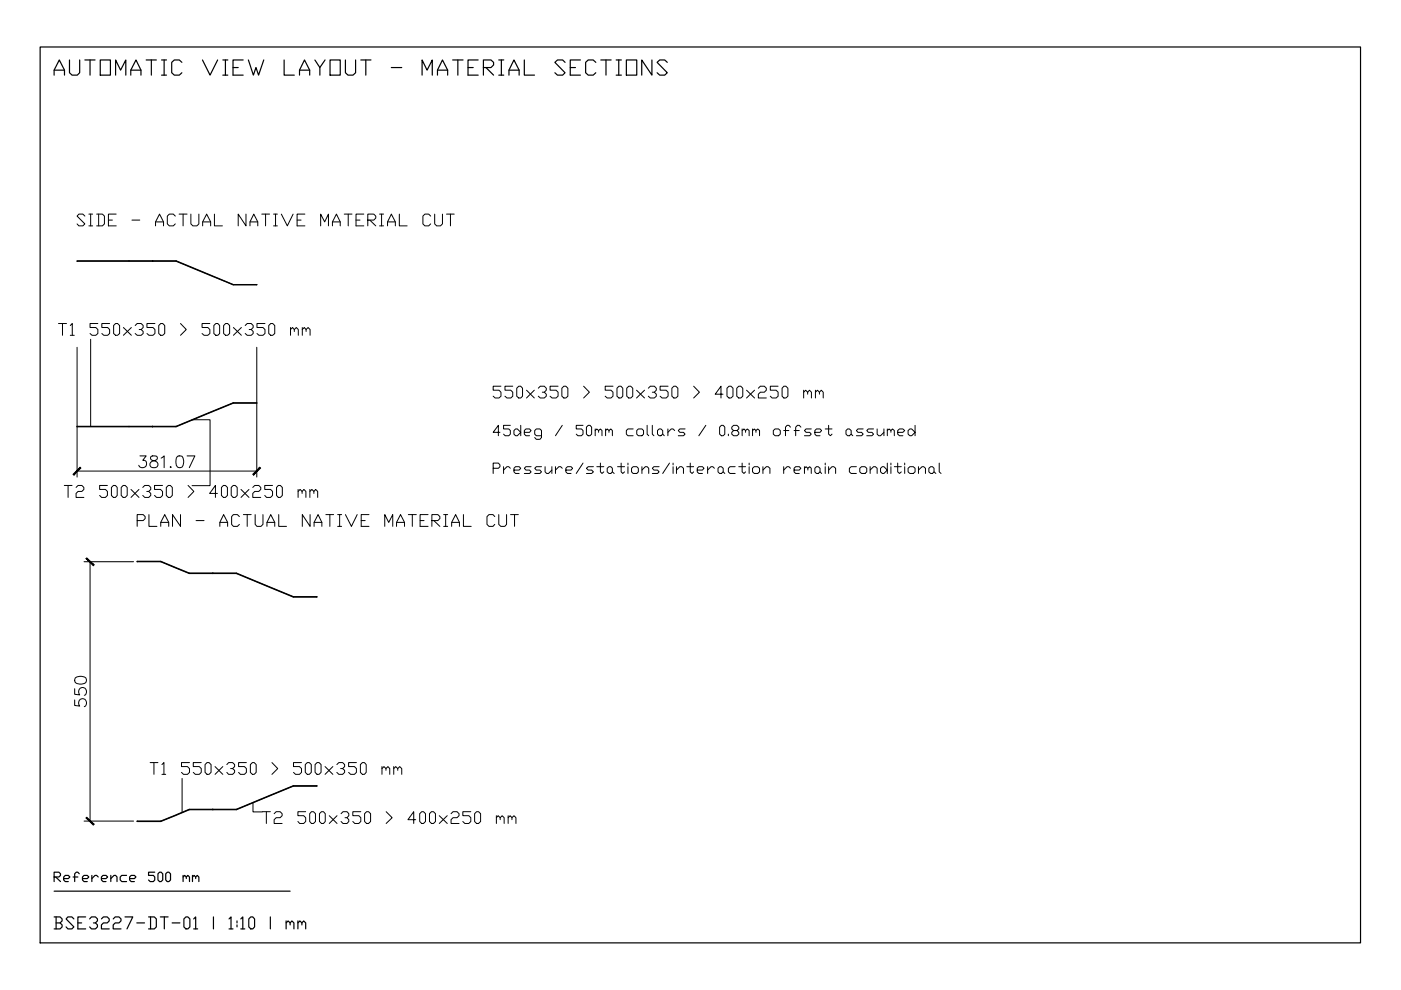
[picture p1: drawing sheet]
<svg xmlns="http://www.w3.org/2000/svg" width="297mm" height="210mm" viewBox="0 0 297 210" stroke-linecap="round" stroke-linejoin="round" font-family="sans-serif">
<!-- layer: MATERIAL -->
<path d="M16.3 55.3l16 .1zM32.3 55.3h5l12.1 5 5 .1h-5l-12.1-5zM32.3 90.4h-16l16 .1M32.3 90.4v.1M32.3 90.4h5l12.1-5h5l-5 .1-12.1 5h-5M45.1 121.5h-5l-6-2.5h-5l5 .1 6 2.5h5M45.1 121.5v.1M45.1 121.5h5l12.1 5 5 .1h-5l-12.1-5h-5M29.1 174.1h5l6-2.5h5l-5 .1-6 2.5zM62.2 166.7l-12.1 5-5-.1M62.2 166.6l-12.1 5h-5" fill="none" stroke="#000" stroke-width=".25"/>
<!-- layer: DIMENSIONS -->
<path d="M16.3 73.6v27.5M54.4 73.6v27.5M16.3 99.9h38.1M17.8 119.1h10.5M19.1 119.1v55M17.8 174.1h10.5" fill="none" stroke="#000" stroke-width=".21"/>
<g fill="#000" stroke="#000" stroke-width=".21">
<path d="M17 99.1l-1.3 1.6 1.4-1.5zM17 99.1l-1.3 1.6-.2-.1z"/>
<path d="M18.2 118.4l1.6 1.5 .1-.1zM18.2 118.4l.2-.1 1.5 1.5z"/>
<path d="M53.6 100.6l.2 .1 1.3-1.6zM55.1 99.1l.1 .1-1.4 1.5z"/>
<path d="M18.2 173.4l1.7 1.4-1.5-1.5zM18.2 173.4l1.7 1.4-.1 .1z"/>
</g>
<!-- layer: NOTES -->
<g fill="none" stroke="#000" stroke-width=".21">
<path d="M19.2 71.9v18.5M40.7 89h3.8v14h-3.8M106 91.7h-1.4l1.1-1.5v2.2M108.2 90.2h-1.4v.7h1.1l.3 .4v.7l-.3 .4h-.8l-.3-.4M109 91.3l.3-.4h.4l.7 .8-.7 .7h-.4l-.3-.4zM110.4 90.2v2.2M111.2 91.7h1.1l.3-.4-.3-.4h-.8l-.3 .4v.7l.3 .4h.8M114.8 92.4h-1.1l-.3-.4v-.7l.3-.4h.8l.3 .4v1.5l-.3 .3h-.8l-.3-.3M119.2 90.2l-1.4 2.2M123.6 90.2h-1.4v.7h1.1l.3 .4v.7l-.3 .4h-.8l-.3-.4M124.3 90.6l.4-.4h.4l.3 .4v1.4l-.3 .4h-.4l-.4-.4zM126.2 91.3l.3-.4 .4 .4v.4"/>
<path d="M126.2 90.9v1.5M126.9 91.3l.4-.4 .3 .4v1.1M128.4 91.3l.3-.4 .4 .4v.4M128.4 90.9v1.5M129.1 91.3l.4-.4 .3 .4v1.1M134.2 90.9h-1.1l-.3 .4v.7l.3 .4h1.1M135 91.3l.3-.4h.8l.3 .4v.7l-.3 .4h-.8l-.3-.4zM137.2 90.2v1.8l.3 .4M138.3 90.2v1.8l.3 .4M139.4 91.3l.3-.4h.4l.4 .4v.7l-.4 .4h-.4l-.3-.4zM140.5 92l.3 .4M141.6 90.9v1.5"/>
<path d="M143 91.3l-.3-.4h-.4l-.7 .8M145.2 90.9h-1.1l-.3 .4 .3 .4h.8l.3 .3-.3 .4h-1.1M149.6 90.2l-1.4 2.2M153 90.2h.3l.4 .4v1.4l-.4 .4h-.3l-.4-.4v-1.4zM154.4 92v.4M155.5 91.3l-.3-.4v-.3l.3-.4h.8l.3 .4v.3l-.3 .4h-.8l-.3 .4v.3l.3 .4h.8l.3-.4v-.3l-.3-.4M157.4 91.3l.3-.4 .4 .4v.4M157.4 90.9v1.5M158.1 91.3l.4-.4 .3 .4v1.1M159.6 91.3l.3-.4 .4 .4v.4M159.6 90.9v1.5M160.3 91.3l.4-.4 .3 .4v1.1"/>
<path d="M164 91.3l.3-.4h.8l.3 .4v.7l-.3 .4h-.8l-.3-.4zM166.2 91.3h1.1M167.6 90.6l-.3-.4h-.4l-.4 .4v1.8M168.4 91.3h1.1M169.8 90.6l-.3-.4h-.4l-.4 .4v1.8M172 90.9h-1.1l-.3 .4 .3 .4h.8l.3 .3-.3 .4h-1.1M172.8 91.7h1.1l.3-.4-.3-.4h-.8l-.3 .4v.7l.3 .4h.8M175 90.9h1.4M175.7 90.2v1.8l.4 .4 .3-.4M179.4 91.3l.3-.4h.4l.4 .4v.7l-.4 .4h-.4l-.3-.4zM180.5 92l.3 .4M183 90.9h-1.1l-.3 .4 .3 .4h.8l.3 .3-.3 .4h-1.1"/>
<path d="M185.2 90.9h-1.1l-.3 .4 .3 .4h.8l.3 .3-.3 .4h-1.1M186 90.9v1.1l.3 .4h.4l.7-.7M187.4 90.9v1.5M188.1 91.3l.4-.4 .4 .4v.4M188.1 90.9v1.5M188.9 91.3l.3-.4 .4 .4v1.1M190.3 91.7h1.1l.4-.4-.4-.4h-.7l-.4 .4v.7l.4 .4h.7M192.5 91.3l.4-.4h.4l.7 .8-.7 .7h-.4l-.4-.4zM194 90.2v2.2M38.6 165v7.3"/>
</g>
<!-- layer: BSA_DOC_FRAME -->
<path d="M8.5 10h280v189.9h-280z" fill="none" stroke="#000" stroke-width=".25"/>
<!-- layer: BSA_DOC_REFERENCE -->
<path d="M11.5 188.9h50" fill="none" stroke="#000" stroke-width=".25"/>
<text font-size="6.6" x="10.2" y="17.3">AUTOMATIC VIEW LAYOUT - MATERIAL SECTIONS</text>
<text font-size="6.2" x="28.2" y="100.5">381.07</text>
<g font-size="5.7">
<text x="15.2" y="49">SIDE - ACTUAL NATIVE MATERIAL CUT</text>
<text x="11.3" y="72.3">T1 550x350 &gt; 500x350 mm</text>
<text x="103.4" y="85.7">550x350 &gt; 500x350 &gt; 400x250 mm</text>
<text x="12.3" y="106.5">T2 500x350 &gt; 400x250 mm</text>
<text x="27.9" y="112.9">PLAN - ACTUAL NATIVE MATERIAL CUT</text>
<text x="19" y="151" transform="rotate(-90 19 151)">550</text>
<text x="30.7" y="165.5">T1 550x350 &gt; 500x350 mm</text>
<text x="54.3" y="175.7">T2 500x350 &gt; 400x250 mm</text>
<text x="10.2" y="198.3">BSE3227-DT-01 | 1:10 | mm</text>
</g>
<text font-size="5.3" x="103.4" y="101.6">Pressure/stations/interaction remain conditional</text>
<text font-size="4.9" x="10.2" y="188">Reference 500 mm</text>
</svg>
